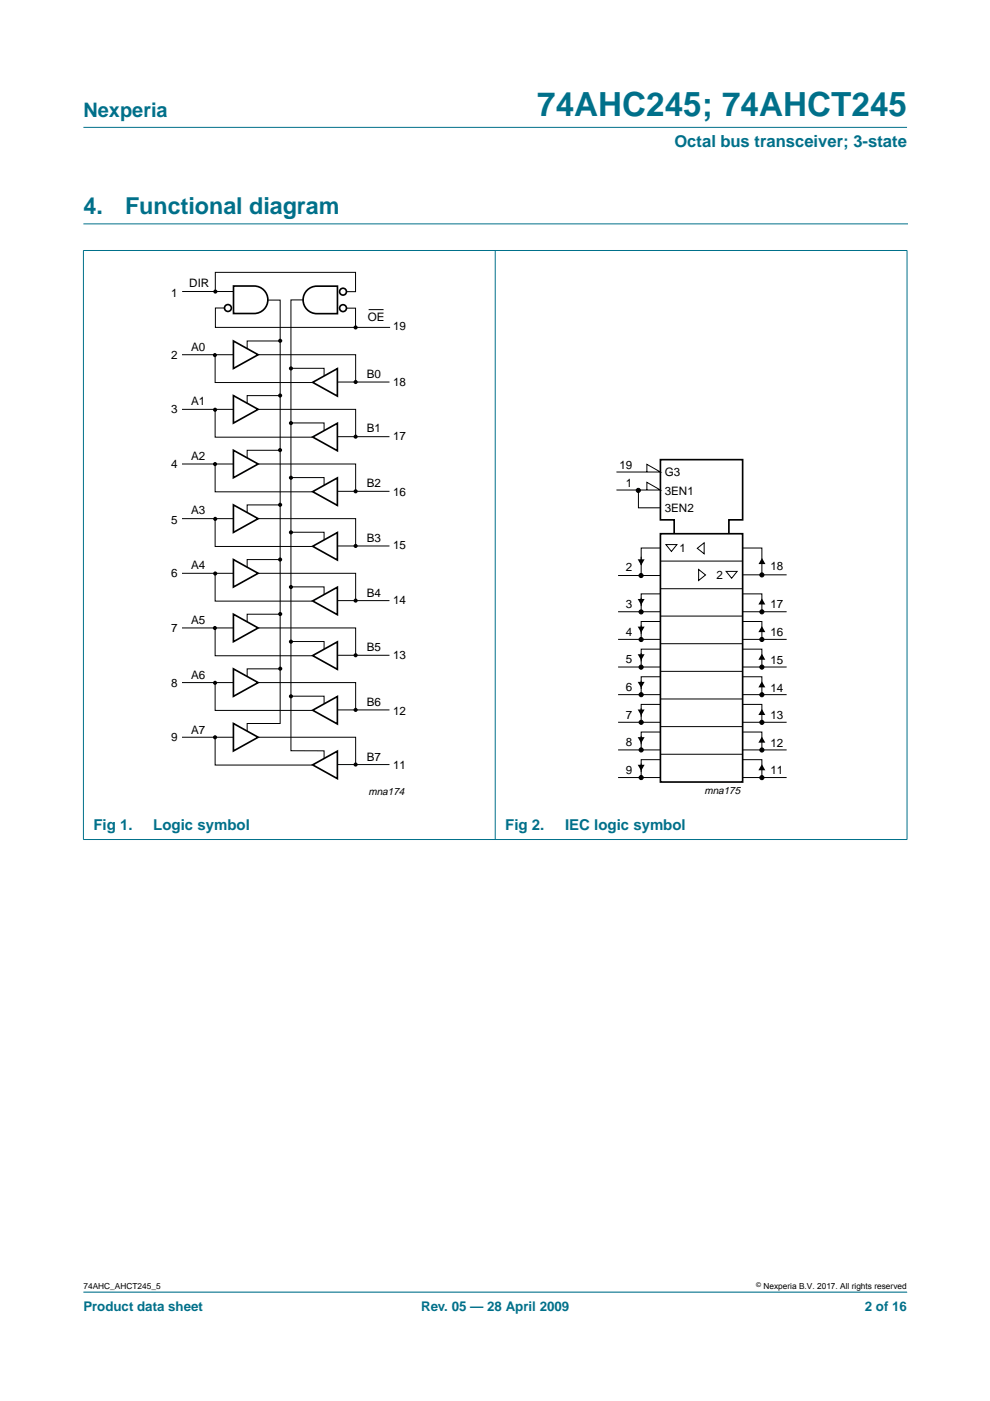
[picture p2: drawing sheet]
<svg xmlns="http://www.w3.org/2000/svg" width="210mm" height="297mm" viewBox="0 0 210 297" stroke-linecap="round" stroke-linejoin="round" font-family="sans-serif">
<path d="M17.7 47.5h174.7M192.3 273.9h-174.6" fill="none" stroke="#00708a" stroke-width=".21"/>
<g fill="#00708a" stroke="#00708a" stroke-width=".21">
<path d="M17.7 27h174.6z"/>
<path d="M17.7 53.2v124.8z"/>
<path d="M105 53.1v124.9z"/>
<path d="M192.3 53.2v124.8z"/>
<path d="M17.6 53.1h174.8z"/>
<path d="M17.6 178h174.8z"/>
</g>
<g fill="none" stroke="#000" stroke-width=".35">
<path d="M49.5 72.3l5.2 2.9-5.2 2.9zM49.5 60.6h4.4a2.92 2.92 0 0 1 2.9 3 2.92 2.92 0 0 1-2.9 2.9h-4.4zM65.4 61.3l1.1-.6h.7h4.3v5.8h-4.3a2.92 2.92 0 0 1-2.8-1.9 2.92 2.92 0 0 1 1-3.3zM49.5 83.9l5.2 2.9-5.2 2.9zM49.5 95.5l5.2 2.9-5.2 2.9zM66.3 81.1l5.2-2.9v5.8zM66.3 92.7l5.2-3v5.9zM49.5 107l5.2 3-5.2 2.9zM49.5 118.6l5.2 3-5.2 2.9zM66.3 104.2l5.2-2.9v5.9zM66.3 115.8l5.2-2.9v5.8zM140 113.2h17.5v52.6h-17.5z"/>
<path d="M142.9 113.1v-2.9h-2.9v-12.7h17.5v12.7h-3v2.9M49.5 130.2l5.2 2.9-5.2 3zM66.3 127.4l5.2-2.9v5.8zM66.3 139l5.2-2.9v5.8zM49.5 141.8l5.2 2.9-5.2 2.9zM49.5 153.4l5.2 2.9-5.2 2.9zM66.3 150.6l5.2-2.9v5.8zM66.3 162.2l5.2-2.9v5.8z"/>
<circle cx="48.3" cy="65.3" r=".73"/>
<circle cx="72.7" cy="61.8" r=".73"/>
<circle cx="72.7" cy="65.3" r=".73"/>
</g>
<g fill="none" stroke="#000" stroke-width=".21">
<path d="M38.6 75.2h10.9M38.6 61.8h10.8M45.6 75.2v5.9h20.6M45.7 61.8v-4.1h29.7v4.1h-1.9M47.6 65.3h-1.9v4.1h37M54.7 75.2h20.7v5.9M56.8 63.6h2.6v89.8h-7v1.6M59.2 72.3h-6.8v1.6M61.7 78.1h7v1.6M64.3 63.6h-2.6v95.6h7v1.6M73.5 65.3h1.9v4.2M78.2 65.6h3.1"/>
<path d="M38.6 86.8h10.9M38.6 98.4h10.9M45.6 86.8v5.9h20.6M45.6 98.4v5.9h20.6M54.7 86.8h20.7v5.9M54.7 98.4h20.7v5.9M59.2 83.9h-6.8v1.6M59.2 95.5h-6.8v1.6M61.7 89.7h7v1.6M71.5 81h11.1M71.5 92.6h11.1M38.6 110h10.9"/>
<path d="M45.6 110v5.9h20.6M54.7 110h20.7v5.9M59.2 107.1h-6.8v1.6M59.2 118.6h-6.8v1.6M61.7 101.3h7v1.5M61.7 112.8h7v1.6M71.5 104.2h11.1M71.5 115.8h11.1M130.7 100.1h9.3l-2.8-1.7v1.7M130.7 103.9h9.3l-2.8-1.6v1.6M135.4 104v3.7h4.6M135.9 118v1.8"/>
<path d="M140 116.2h-4.1v5.8M140 119h17.5M141.2 115.5h2.3l-1.1 1.4zM147.8 116.2l1.5-1.1v2.3zM157.5 116.2h4v5.7M38.6 121.6h10.9M38.6 133.1h10.9M45.6 121.6v5.8h20.6M45.6 133.2v5.8h20.6M54.7 121.6h20.7v5.8M54.7 133.1h20.7v5.9M59.2 130.2h-6.8v1.6"/>
<path d="M61.7 124.4h7v1.6M61.7 136h7v1.6M71.5 127.3h11.1M71.5 138.9h11.1M131 129.7h9M131 135.6h9M131 122h9M135.9 126.7v1.8M135.9 132.6v1.8M135.9 138.5v1.7M140 125.9h-4.1v3.8M140 131.8h-4.1v3.8"/>
<path d="M140 137.6h-4.1v3.8M140 130.6h17.5M140 124.8h17.5M140 136.5h17.5M148.1 120.7l1.5 1.2-1.5 1.2zM154 121.1h2.3l-1.2 1.5zM157.5 125.9h4v3.8M157.5 131.8h4v3.8M157.5 137.6h4v3.8M157.5 129.7h9.3M157.5 135.6h9.3M157.5 121.9h9.3"/>
<path d="M38.6 144.7h10.9M38.6 156.3h10.9M45.6 144.8v5.8h20.6M45.6 156.3v5.9h20.6M54.7 144.7h20.7v5.9M54.7 156.3h20.7v5.9M59.2 141.8h-6.8v1.6M61.7 147.6h7v1.6M71.5 150.5h11.1M131 141.4h9M131 147.3h9M131 153.1h9"/>
<path d="M131 159h9M135.9 144.3v1.8M135.9 150.2v1.8M135.9 156v1.8M140 143.5h-4.1v3.8M140 149.3h-4.1v3.8M140 155.2h-4.1v3.8M140 142.3h17.5M140 148.2h17.5M140 154.1h17.5M140 159.9h17.5M157.5 143.5h4v3.8"/>
<path d="M157.5 149.3h4v3.8M157.5 155.2h4v3.8M157.5 141.4h9.3M157.5 147.3h9.3M157.5 153.1h9.3M157.5 159h9.3M71.5 162.1h11.1M131 164.9h9M135.9 161.9v1.8M140 161.1h-4.1v3.8M157.5 161.1h4v3.8M157.5 164.9h9.3"/>
</g>
<g fill="#000">
<path d="M135.2 118.6h1.5l-.8 1.3zM161.6 118.3l.7 1.3h-1.5zM135.2 127h1.5l-.8 1.3zM135.2 132.9h1.5l-.8 1.2zM135.2 138.7h1.5l-.8 1.3zM161.5 126.9l.8 1.3h-1.5zM161.5 132.7l.8 1.3h-1.5zM161.5 138.6l.8 1.3h-1.5zM135.2 144.6h1.5l-.8 1.3zM135.2 150.4h1.5l-.8 1.3zM135.2 156.3h1.5l-.8 1.3zM161.5 144.5l.8 1.2h-1.5z"/>
<path d="M161.5 150.3l.8 1.3h-1.5zM161.5 156.2l.8 1.3h-1.5zM135.2 162.1h1.5l-.8 1.3zM161.5 162l.8 1.3h-1.5z"/>
<circle cx="45.6" cy="75.3" r=".44"/>
<circle cx="45.7" cy="61.8" r=".44"/>
<circle cx="59.4" cy="72.3" r=".44"/>
<circle cx="61.7" cy="78.1" r=".44"/>
<circle cx="75.4" cy="69.4" r=".44"/>
<circle cx="45.6" cy="98.4" r=".44"/>
<circle cx="45.6" cy="86.9" r=".44"/>
<circle cx="59.4" cy="95.4" r=".44"/>
<circle cx="59.4" cy="83.9" r=".44"/>
<circle cx="61.7" cy="89.7" r=".44"/>
<circle cx="75.4" cy="81" r=".44"/>
<circle cx="75.4" cy="92.6" r=".44"/>
<circle cx="45.6" cy="110" r=".44"/>
<circle cx="59.4" cy="107" r=".44"/>
<circle cx="59.4" cy="118.6" r=".44"/>
<circle cx="61.7" cy="101.3" r=".44"/>
<circle cx="61.7" cy="112.9" r=".44"/>
<circle cx="75.4" cy="115.8" r=".44"/>
<circle cx="75.4" cy="104.2" r=".44"/>
<circle cx="45.6" cy="133.2" r=".44"/>
<circle cx="45.6" cy="121.6" r=".44"/>
<circle cx="59.4" cy="130.2" r=".44"/>
<circle cx="61.7" cy="124.5" r=".44"/>
<circle cx="61.7" cy="136" r=".44"/>
<circle cx="75.4" cy="127.3" r=".44"/>
<circle cx="75.4" cy="138.9" r=".44"/>
<circle cx="45.6" cy="144.8" r=".44"/>
<circle cx="45.6" cy="156.3" r=".44"/>
<circle cx="59.4" cy="141.8" r=".44"/>
<circle cx="61.7" cy="147.6" r=".44"/>
<circle cx="75.4" cy="150.5" r=".44"/>
<circle cx="75.4" cy="162.1" r=".44"/>
</g>
<g fill="#000" stroke="#000" stroke-width=".21">
<circle cx="135.3" cy="104" r=".44"/>
<circle cx="135.9" cy="122" r=".44"/>
<circle cx="135.9" cy="129.7" r=".44"/>
<circle cx="135.9" cy="135.6" r=".44"/>
<circle cx="161.5" cy="129.7" r=".44"/>
<circle cx="161.5" cy="121.9" r=".44"/>
<circle cx="161.5" cy="135.6" r=".44"/>
<circle cx="135.9" cy="141.5" r=".44"/>
<circle cx="135.9" cy="153.1" r=".44"/>
<circle cx="135.9" cy="147.3" r=".44"/>
<circle cx="135.9" cy="159" r=".44"/>
<circle cx="161.5" cy="153.2" r=".44"/>
<circle cx="161.5" cy="147.3" r=".44"/>
<circle cx="161.5" cy="141.4" r=".44"/>
<circle cx="161.5" cy="159" r=".44"/>
<circle cx="135.9" cy="164.9" r=".44"/>
<circle cx="161.5" cy="164.9" r=".44"/>
</g>
<text font-size="7.1" fill="#00708a" x="113.9" y="24.7">74AHC245; 74AHCT245</text>
<g font-size="4.9" fill="#00708a">
<text x="17.7" y="45.5">4.</text>
<text x="26.5" y="45.5">Functional diagram</text>
</g>
<text font-size="4.2" fill="#00708a" x="17.7" y="24.9">Nexperia</text>
<text font-size="3.5" fill="#00708a" x="143" y="31.1">Octal bus transceiver; 3-state</text>
<g font-size="3.2" fill="#00708a">
<text x="19.8" y="175.9">Fig 1.</text>
<text x="32.5" y="175.9">Logic symbol</text>
<text x="107.1" y="175.9">Fig 2.</text>
<text x="119.8" y="175.9">IEC logic symbol</text>
</g>
<g font-size="2.8" fill="#00708a">
<text x="17.7" y="278">Product data sheet</text>
<text x="89.3" y="278">Rev. 05 — 28 April 2009</text>
<text x="183.4" y="278">2 of 16</text>
</g>
<g font-size="2.5">
<text x="36.3" y="62.9">1</text>
<text x="40.1" y="60.8">DIR</text>
<text x="78" y="68.1">OE</text>
<text x="83.4" y="70">19</text>
<text x="36.3" y="76.1">2</text>
<text x="40.5" y="74.5">A0</text>
<text x="77.8" y="80.2">B0</text>
<text x="83.4" y="81.7">18</text>
<text x="36.3" y="87.5">3</text>
<text x="40.5" y="85.8">A1</text>
<text x="77.8" y="91.5">B1</text>
<text x="83.4" y="93.3">17</text>
<text x="36.3" y="99.2">4</text>
<text x="40.5" y="97.6">A2</text>
<text x="131.3" y="99.4">19</text>
<text x="140.9" y="100.9">G3</text>
<text x="77.8" y="103.3">B2</text>
<text x="83.4" y="105.1">16</text>
<text x="132.7" y="103.2">1</text>
<text x="140.9" y="105">3EN1</text>
<text x="36.3" y="111">5</text>
<text x="40.5" y="109">A3</text>
<text x="140.9" y="108.5">3EN2</text>
<text x="77.8" y="114.9">B3</text>
<text x="83.4" y="116.4">15</text>
<text x="144.1" y="117.1">1</text>
<text x="36.3" y="122.3">6</text>
<text x="40.5" y="120.7">A4</text>
<text x="132.7" y="121.1">2</text>
<text x="151.9" y="122.7">2</text>
<text x="163.3" y="120.9">18</text>
<text x="77.8" y="126.5">B4</text>
<text x="83.4" y="128.2">14</text>
<text x="132.7" y="128.9">3</text>
<text x="163.3" y="128.9">17</text>
<text x="36.3" y="133.9">7</text>
<text x="40.5" y="132.2">A5</text>
<text x="132.7" y="134.8">4</text>
<text x="163.3" y="134.9">16</text>
<text x="40.5" y="143.9">A6</text>
<text x="77.8" y="138">B5</text>
<text x="83.4" y="139.7">13</text>
<text x="132.7" y="140.6">5</text>
<text x="163.3" y="140.8">15</text>
<text x="36.3" y="145.7">8</text>
<text x="77.8" y="149.7">B6</text>
<text x="132.7" y="146.5">6</text>
<text x="163.3" y="146.8">14</text>
<text x="40.5" y="155.6">A7</text>
<text x="83.4" y="151.5">12</text>
<text x="132.7" y="152.4">7</text>
<text x="163.3" y="152.5">13</text>
<text x="36.3" y="157.2">9</text>
<text x="77.8" y="161.4">B7</text>
<text x="132.7" y="158.2">8</text>
<text x="163.3" y="158.4">12</text>
<text x="83.4" y="163">11</text>
<text x="132.7" y="164.1">9</text>
<text x="163.3" y="164.1">11</text>
</g>
<g font-size="2.2">
<text x="78.1" y="168.5">mna174</text>
<text x="149.3" y="168.4">mna175</text>
</g>
<g font-size="1.8">
<text x="17.7" y="273.4">74AHC_AHCT245_5</text>
<text x="161.9" y="273.4">Nexperia B.V. 2017. All rights reserved</text>
</g>
<text font-size="1.4" x="160.4" y="272.9">©</text>
</svg>
